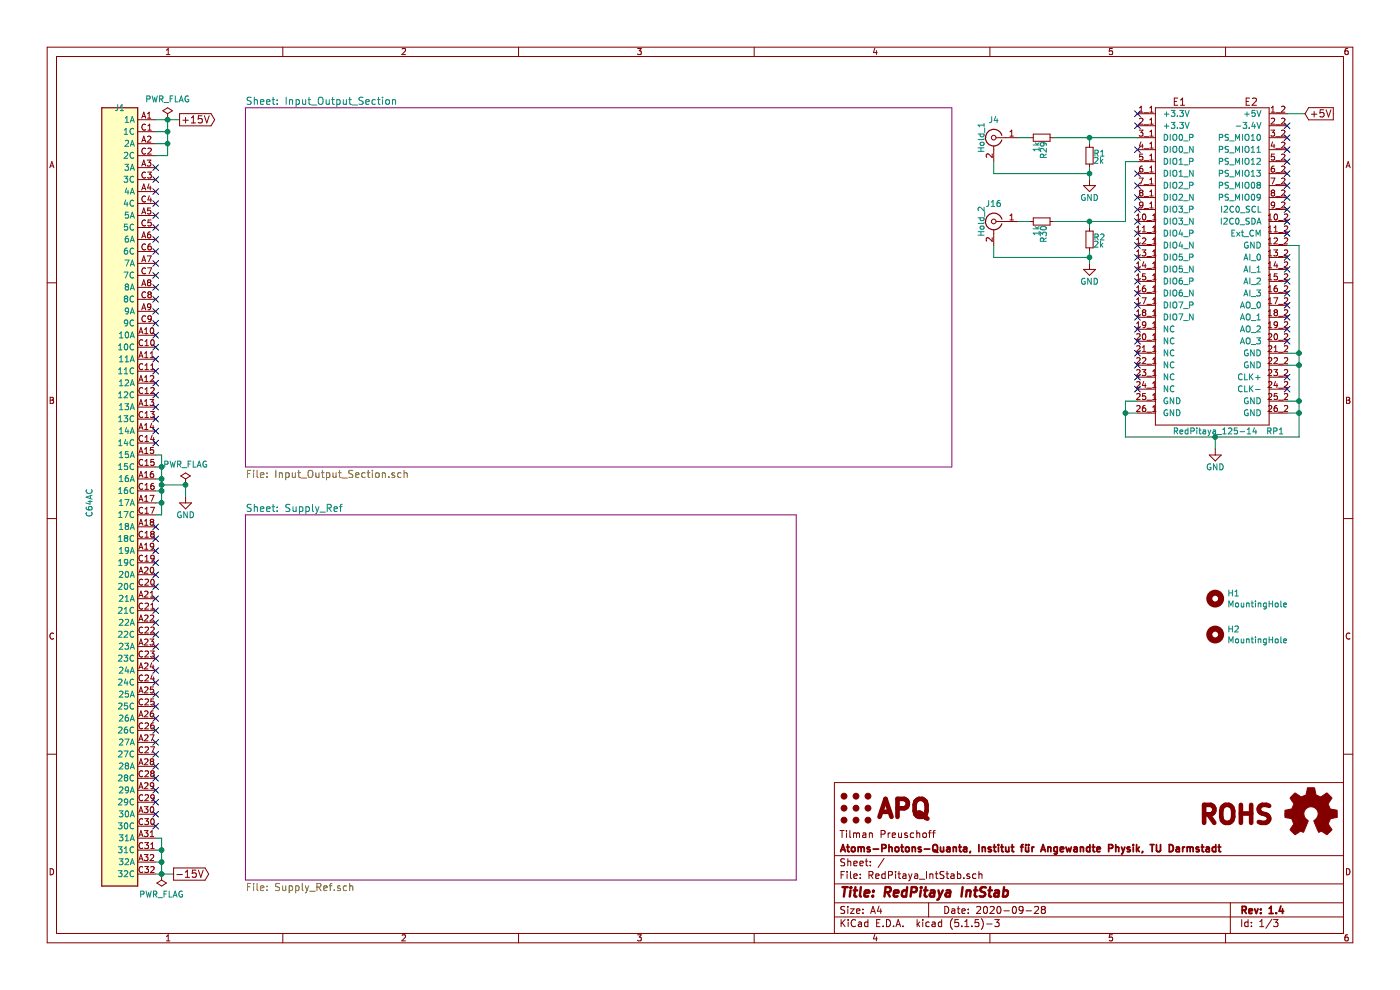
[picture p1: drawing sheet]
EESchema Schematic File Version 4
EELAYER 30 0
EELAYER END
$Descr A4 11693 8268
encoding utf-8
Sheet 1 3
Title "RedPitaya IntStab"
Date "2020-09-28"
Rev "1.4"
Comp "Atoms-Photons-Quanta, Institut für Angewandte Physik, TU Darmstadt"
Comment1 "Tilman Preuschoff"
Comment2 ""
Comment3 ""
Comment4 ""
$EndDescr
Text GLabel 1500 1000 2    60   Output ~ 0
+15V
Text GLabel 1450 7300 2    60   Output ~ 0
-15V
Wire Wire Line
	1300 7000 1350 7000
Wire Wire Line
	1350 7000 1350 7100
Wire Wire Line
	1300 7300 1350 7300
Connection ~ 1350 7300
Wire Wire Line
	1300 7200 1350 7200
Connection ~ 1350 7200
Wire Wire Line
	1300 7100 1350 7100
Connection ~ 1350 7100
Wire Wire Line
	1400 1300 1300 1300
Wire Wire Line
	1400 1000 1400 1100
Wire Wire Line
	1300 1000 1400 1000
Connection ~ 1400 1000
Wire Wire Line
	1300 1100 1400 1100
Connection ~ 1400 1100
Wire Wire Line
	1300 1200 1400 1200
Connection ~ 1400 1200
Wire Wire Line
	1300 3800 1350 3800
Wire Wire Line
	1350 3800 1350 3900
Wire Wire Line
	1350 4300 1300 4300
Wire Wire Line
	1300 4200 1350 4200
Connection ~ 1350 4200
Wire Wire Line
	1300 4100 1350 4100
Connection ~ 1350 4100
Wire Wire Line
	1300 4000 1350 4000
Connection ~ 1350 4000
Wire Wire Line
	1300 3900 1350 3900
Connection ~ 1350 3900
Wire Wire Line
	1550 4050 1550 4150
Wire Wire Line
	1550 4050 1350 4050
Connection ~ 1350 4050
$Comp
L power:GND #PWR01
U 1 1
P 1550 4150
F 0 "#PWR01" H 1550 3900 50  0001 C CNN
F 1 "GND" H 1550 4000 50  0000 C CNN
F 2 "" H 1550 4150 50  0001 C CNN
F 3 "" H 1550 4150 50  0001 C CNN
	1    1550 4150
	1    0    0    -1  
$EndComp
$Comp
L Connector:C64AC J1
U 1 1
P 1000 4200
F 0 "J1" H 1000 7500 50  0000 C CNN
F 1 "C64AC" V 1250 4200 50  0000 C CNN
F 2 "custom:Socket_DIN41612-CaseC1-AC-Male-64Pin-2rows" H 1000 4200 50  0001 C CNN
F 3 "" H 1000 4200 50  0001 C CNN
F 4 "DNF" H 1000 4200 50  0001 C CNN "Config"
F 5 "Harting" H 1000 4200 50  0001 C CNN "MFN"
F 6 "09 03 164 2919" H 1000 4200 50  0001 C CNN "PN"
	1    1000 4200
	-1   0    0    -1  
$EndComp
Text GLabel 10900 950  2    60   Input ~ 0
+5V
$Comp
L power:GND #PWR02
U 1 1
P 10150 3750
F 0 "#PWR02" H 10150 3500 50  0001 C CNN
F 1 "GND" H 10150 3600 50  0000 C CNN
F 2 "" H 10150 3750 50  0001 C CNN
F 3 "" H 10150 3750 50  0001 C CNN
	1    10150 3750
	1    0    0    -1  
$EndComp
$Sheet
S 2050 4300 4600 3050
U 5B053798
F0 "Supply_Ref" 60
F1 "Supply_Ref.sch" 60
$EndSheet
$Sheet
S 2050 900  5900 3000
U 5B057307
F0 "Input_Output_Section" 60
F1 "Input_Output_Section.sch" 60
$EndSheet
Wire Wire Line
	9500 3350 9400 3350
Wire Wire Line
	9400 3350 9400 3450
Wire Wire Line
	9400 3650 10150 3650
Wire Wire Line
	10150 3650 10150 3750
Wire Wire Line
	9500 3450 9400 3450
Connection ~ 9400 3450
Wire Wire Line
	10750 3350 10850 3350
Wire Wire Line
	10850 3650 10850 3450
Connection ~ 10150 3650
Wire Wire Line
	10750 3450 10850 3450
Connection ~ 10850 3450
Wire Wire Line
	10850 3050 10750 3050
Connection ~ 10850 3350
Wire Wire Line
	10850 2950 10750 2950
Connection ~ 10850 3050
Wire Wire Line
	10850 2050 10750 2050
Connection ~ 10850 2950
Wire Wire Line
	10750 950  10900 950 
$Comp
L Connector:Conn_Coaxial J4
U 1 1
P 8300 1150
F 0 "J4" H 8300 1300 50  0000 C CNN
F 1 "Hold_1" V 8400 1150 50  0000 C CNN
F 2 "Connector_Coaxial:SMA_Amphenol_901-144_Vertical" H 8300 1150 50  0001 C CNN
F 3 "" H 8300 1150 50  0001 C CNN
F 4 "" H 8300 1150 50  0001 C CNN "Config"
F 5 "Amphenol" H 8300 1150 50  0001 C CNN "MFN"
F 6 "901-144-8RFX" H 8300 1150 50  0001 C CNN "PN"
	1    8300 1150
	-1   0    0    -1  
$EndComp
$Comp
L Device:R_Small R1
U 1 1
P 9100 1300
F 0 "R1" H 9130 1320 50  0000 L CNN
F 1 "2k" H 9130 1260 50  0000 L CNN
F 2 "Resistor_SMD:R_0603_1608Metric" H 9100 1300 50  0001 C CNN
F 3 "" H 9100 1300 50  0001 C CNN
F 4 "Susumu" H 9100 1300 50  0001 C CNN "MFN"
F 5 "RR0816P-202-D" H 9100 1300 50  0001 C CNN "PN"
	1    9100 1300
	1    0    0    -1  
$EndComp
$Comp
L power:GND #PWR03
U 1 1
P 9100 1500
F 0 "#PWR03" H 9100 1250 50  0001 C CNN
F 1 "GND" H 9100 1350 50  0000 C CNN
F 2 "" H 9100 1500 50  0001 C CNN
F 3 "" H 9100 1500 50  0001 C CNN
	1    9100 1500
	1    0    0    -1  
$EndComp
Wire Wire Line
	9100 1400 9100 1450
Connection ~ 9100 1450
Wire Wire Line
	8800 1150 9100 1150
Wire Wire Line
	9100 1200 9100 1150
Connection ~ 9100 1150
$Comp
L Connector:Conn_Coaxial J16
U 1 1
P 8300 1850
F 0 "J16" H 8300 2000 50  0000 C CNN
F 1 "Hold_2" V 8400 1850 50  0000 C CNN
F 2 "Connector_Coaxial:SMA_Amphenol_901-144_Vertical" H 8300 1850 50  0001 C CNN
F 3 "" H 8300 1850 50  0001 C CNN
F 4 "" H 8300 1850 50  0001 C CNN "Config"
F 5 "Amphenol" H 8300 1850 50  0001 C CNN "MFN"
F 6 "901-144-8RFX" H 8300 1850 50  0001 C CNN "PN"
	1    8300 1850
	-1   0    0    -1  
$EndComp
$Comp
L Device:R_Small R2
U 1 1
P 9100 2000
F 0 "R2" H 9130 2020 50  0000 L CNN
F 1 "2k" H 9130 1960 50  0000 L CNN
F 2 "Resistor_SMD:R_0603_1608Metric" H 9100 2000 50  0001 C CNN
F 3 "" H 9100 2000 50  0001 C CNN
F 4 "Susumu" H 9100 2000 50  0001 C CNN "MFN"
F 5 "RR0816P-202-D" H 9100 2000 50  0001 C CNN "PN"
	1    9100 2000
	1    0    0    -1  
$EndComp
$Comp
L power:GND #PWR04
U 1 1
P 9100 2200
F 0 "#PWR04" H 9100 1950 50  0001 C CNN
F 1 "GND" H 9100 2050 50  0000 C CNN
F 2 "" H 9100 2200 50  0001 C CNN
F 3 "" H 9100 2200 50  0001 C CNN
	1    9100 2200
	1    0    0    -1  
$EndComp
Wire Wire Line
	9100 2100 9100 2150
Connection ~ 9100 2150
Wire Wire Line
	9100 1900 9100 1850
Connection ~ 9100 1850
Wire Wire Line
	9500 1350 9400 1350
Wire Wire Line
	9400 1850 9100 1850
$Comp
L redpitaya_125-14:RedPitaya_125-14 RP1
U 1 1
P 10100 2400
F 0 "RP1" H 10650 1200 50  0000 C CNN
F 1 "RedPitaya_125-14" H 10150 1200 50  0000 C CNN
F 2 "custom:RedPitaya_125-14" H 10550 2600 50  0001 C CNN
F 3 "" H 10550 2600 50  0001 C CNN
F 4 "Samtec" H 10100 2400 60  0001 C CNN "MFN"
F 5 "" H 10100 2400 50  0001 C CNN "Config"
F 6 "ESQ-113-44-T-D" H 10100 2400 50  0001 C CNN "PN"
	1    10100 2400
	1    0    0    -1  
$EndComp
$Comp
L Device:R_Small R29
U 1 1
P 8700 1150
F 0 "R29" H 8730 1170 50  0000 L CNN
F 1 "1k" H 8730 1110 50  0000 L CNN
F 2 "Resistor_SMD:R_0603_1608Metric" H 8700 1150 50  0001 C CNN
F 3 "" H 8700 1150 50  0001 C CNN
F 4 "Susumu" H 8700 1150 50  0001 C CNN "MFN"
F 5 "RR0816P-102-D" H 8700 1150 50  0001 C CNN "PN"
	1    8700 1150
	0    1    1    0   
$EndComp
$Comp
L Device:R_Small R30
U 1 1
P 8700 1850
F 0 "R30" H 8730 1870 50  0000 L CNN
F 1 "1k" H 8730 1810 50  0000 L CNN
F 2 "Resistor_SMD:R_0603_1608Metric" H 8700 1850 50  0001 C CNN
F 3 "" H 8700 1850 50  0001 C CNN
F 4 "Susumu" H 8700 1850 50  0001 C CNN "MFN"
F 5 "RR0816P-102-D" H 8700 1850 50  0001 C CNN "PN"
	1    8700 1850
	0    1    1    0   
$EndComp
Wire Wire Line
	8500 1150 8600 1150
Wire Wire Line
	8500 1850 8600 1850
Wire Wire Line
	9400 1350 9400 1850
Wire Wire Line
	1350 7300 1450 7300
Wire Wire Line
	1350 7200 1350 7300
Wire Wire Line
	1350 7100 1350 7200
Wire Wire Line
	1400 1000 1500 1000
Wire Wire Line
	1400 1100 1400 1200
Wire Wire Line
	1400 1200 1400 1300
Wire Wire Line
	1350 4200 1350 4300
Wire Wire Line
	1350 4100 1350 4200
Wire Wire Line
	1350 4000 1350 4050
Wire Wire Line
	1350 3900 1350 4000
Wire Wire Line
	1350 4050 1350 4100
Wire Wire Line
	9400 3450 9400 3650
Wire Wire Line
	10150 3650 10850 3650
Wire Wire Line
	10850 3450 10850 3350
Wire Wire Line
	10850 3350 10850 3050
Wire Wire Line
	10850 3050 10850 2950
Wire Wire Line
	10850 2950 10850 2050
Wire Wire Line
	9100 1450 9100 1500
Wire Wire Line
	9100 1150 9500 1150
Wire Wire Line
	9100 2150 9100 2200
Wire Wire Line
	9100 1850 8800 1850
NoConn ~ 9500 950 
NoConn ~ 9500 1050
NoConn ~ 9500 1250
NoConn ~ 9500 1450
NoConn ~ 9500 1550
NoConn ~ 9500 1650
NoConn ~ 9500 1750
NoConn ~ 9500 1850
NoConn ~ 9500 1950
NoConn ~ 9500 2050
NoConn ~ 9500 2150
NoConn ~ 9500 2250
NoConn ~ 9500 2350
NoConn ~ 9500 2450
NoConn ~ 9500 2550
NoConn ~ 9500 2650
NoConn ~ 9500 2750
NoConn ~ 9500 2850
NoConn ~ 9500 2950
NoConn ~ 9500 3050
NoConn ~ 9500 3150
NoConn ~ 9500 3250
NoConn ~ 10750 3250
NoConn ~ 10750 3150
NoConn ~ 10750 2850
NoConn ~ 10750 2750
NoConn ~ 10750 2650
NoConn ~ 10750 2550
NoConn ~ 10750 2450
NoConn ~ 10750 2350
NoConn ~ 10750 2250
NoConn ~ 10750 2150
NoConn ~ 10750 1950
NoConn ~ 10750 1850
NoConn ~ 10750 1750
NoConn ~ 10750 1650
NoConn ~ 10750 1550
NoConn ~ 10750 1450
NoConn ~ 10750 1350
NoConn ~ 10750 1250
NoConn ~ 10750 1150
NoConn ~ 10750 1050
NoConn ~ 1300 1400
NoConn ~ 1300 1500
NoConn ~ 1300 1600
NoConn ~ 1300 1700
NoConn ~ 1300 1800
NoConn ~ 1300 1900
NoConn ~ 1300 2000
NoConn ~ 1300 2100
NoConn ~ 1300 2200
NoConn ~ 1300 2300
NoConn ~ 1300 2400
NoConn ~ 1300 2500
NoConn ~ 1300 2600
NoConn ~ 1300 2700
NoConn ~ 1300 2800
NoConn ~ 1300 2900
NoConn ~ 1300 3000
NoConn ~ 1300 3100
NoConn ~ 1300 3200
NoConn ~ 1300 3300
NoConn ~ 1300 3400
NoConn ~ 1300 3500
NoConn ~ 1300 3600
NoConn ~ 1300 3700
NoConn ~ 1300 4400
NoConn ~ 1300 4500
NoConn ~ 1300 4600
NoConn ~ 1300 4700
NoConn ~ 1300 4800
NoConn ~ 1300 4900
NoConn ~ 1300 5000
NoConn ~ 1300 5100
NoConn ~ 1300 5200
NoConn ~ 1300 5300
NoConn ~ 1300 5400
NoConn ~ 1300 5500
NoConn ~ 1300 5600
NoConn ~ 1300 5700
NoConn ~ 1300 5800
NoConn ~ 1300 5900
NoConn ~ 1300 6000
NoConn ~ 1300 6100
NoConn ~ 1300 6200
NoConn ~ 1300 6300
NoConn ~ 1300 6400
NoConn ~ 1300 6500
NoConn ~ 1300 6600
NoConn ~ 1300 6700
NoConn ~ 1300 6800
NoConn ~ 1300 6900
$Comp
L power:PWR_FLAG #FLG0101
U 1 1
P 1350 7300
F 0 "#FLG0101" H 1350 7375 50  0001 C CNN
F 1 "PWR_FLAG" H 1350 7473 50  0000 C CNN
F 2 "" H 1350 7300 50  0001 C CNN
F 3 "~" H 1350 7300 50  0001 C CNN
	1    1350 7300
	-1   0    0    1   
$EndComp
$Comp
L power:PWR_FLAG #FLG0102
U 1 1
P 1400 1000
F 0 "#FLG0102" H 1400 1075 50  0001 C CNN
F 1 "PWR_FLAG" H 1400 1173 50  0000 C CNN
F 2 "" H 1400 1000 50  0001 C CNN
F 3 "~" H 1400 1000 50  0001 C CNN
	1    1400 1000
	1    0    0    -1  
$EndComp
$Comp
L power:PWR_FLAG #FLG0103
U 1 1
P 1550 4050
F 0 "#FLG0103" H 1550 4125 50  0001 C CNN
F 1 "PWR_FLAG" H 1550 4223 50  0000 C CNN
F 2 "" H 1550 4050 50  0001 C CNN
F 3 "~" H 1550 4050 50  0001 C CNN
	1    1550 4050
	1    0    0    -1  
$EndComp
Connection ~ 1550 4050
Wire Wire Line
	8300 1350 8300 1450
Wire Wire Line
	8300 1450 9100 1450
Wire Wire Line
	8300 2050 8300 2150
Wire Wire Line
	8300 2150 9100 2150
$Comp
L Custom_logos:Logo_APQ LOGO1
U 1 1
P 6850 6750
F 0 "LOGO1" H 7100 7025 50  0001 C CNN
F 1 "Logo_APQ" H 7100 6500 50  0001 C CNN
F 2 "custom:APQ-Logo" H 7150 6750 50  0001 C CNN
F 3 "~" H 7150 6750 50  0001 C CNN
F 4 "DNF" H 6850 6750 50  0001 C CNN "Config"
	1    6850 6750
	1    0    0    -1  
$EndComp
$Comp
L Graphic:Logo_Open_Hardware_Small LOGO3
U 1 1
P 10950 6800
F 0 "LOGO3" H 10950 7075 50  0001 C CNN
F 1 "Logo_Open_Hardware_Small" H 10950 6575 50  0001 C CNN
F 2 "Symbol:OSHW-Logo_5.7x6mm_SilkScreen" H 10950 6800 50  0001 C CNN
F 3 "~" H 10950 6800 50  0001 C CNN
F 4 "DNF" H 10950 6800 50  0001 C CNN "Config"
	1    10950 6800
	1    0    0    -1  
$EndComp
$Comp
L Custom_logos:Logo_ROHS LOGO2
U 1 1
P 9800 6800
F 0 "LOGO2" H 10050 7075 50  0001 C CNN
F 1 "Logo_ROHS" H 10050 6550 50  0001 C CNN
F 2 "Symbol:RoHS-Logo_6mm_SilkScreen" H 10325 6979 50  0001 C CNN
F 3 "~" H 10100 6800 50  0001 C CNN
F 4 "DNF" H 9800 6800 50  0001 C CNN "Config"
	1    9800 6800
	1    0    0    -1  
$EndComp
$Comp
L Mechanical:MountingHole H1
U 1 1
P 10150 5000
F 0 "H1" H 10250 5046 50  0000 L CNN
F 1 "MountingHole" H 10250 4955 50  0000 L CNN
F 2 "MountingHole:MountingHole_2.7mm_M2.5" H 10150 5000 50  0001 C CNN
F 3 "~" H 10150 5000 50  0001 C CNN
F 4 "DNF" H 10150 5000 50  0001 C CNN "Config"
	1    10150 5000
	1    0    0    -1  
$EndComp
$Comp
L Mechanical:MountingHole H2
U 1 1
P 10150 5300
F 0 "H2" H 10250 5346 50  0000 L CNN
F 1 "MountingHole" H 10250 5255 50  0000 L CNN
F 2 "MountingHole:MountingHole_2.7mm_M2.5" H 10150 5300 50  0001 C CNN
F 3 "~" H 10150 5300 50  0001 C CNN
F 4 "DNF" H 10150 5300 50  0001 C CNN "Config"
	1    10150 5300
	1    0    0    -1  
$EndComp
$EndSCHEMATC
